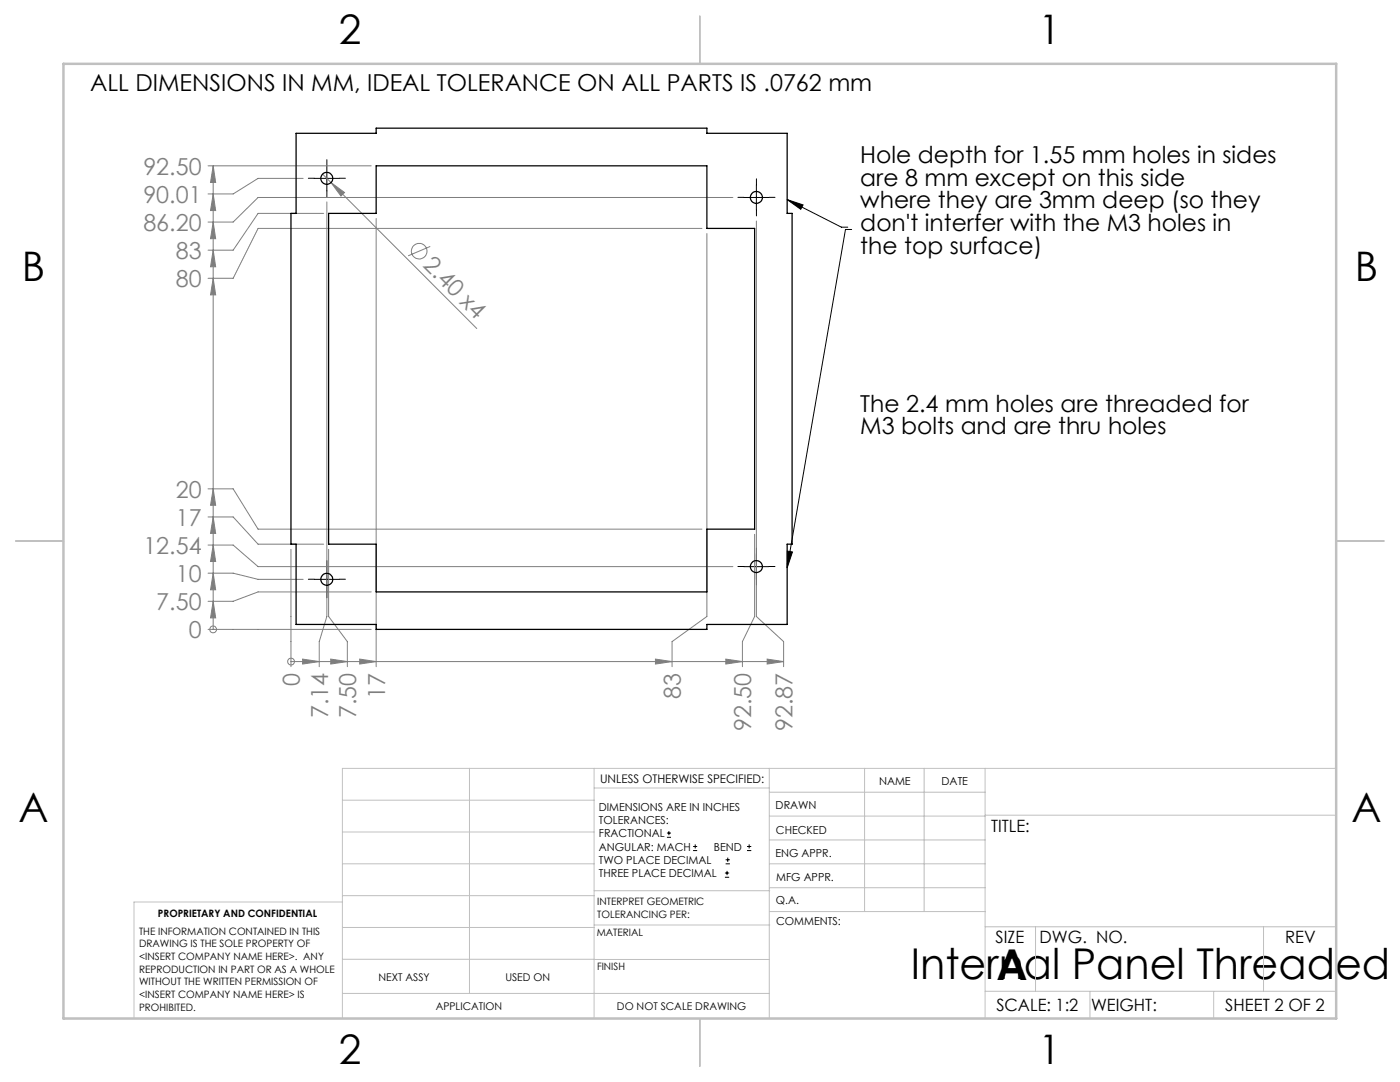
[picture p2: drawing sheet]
<svg xmlns="http://www.w3.org/2000/svg" width="279mm" height="216mm" viewBox="0 0 279 216" stroke-linecap="round" stroke-linejoin="round" font-family="sans-serif">
<g fill="none" stroke="#808080" stroke-width=".2">
<path d="M41.5 33.1h32.6M42.5 33.1v92.5M42.5 38.7l.5 3.3h-1zM42.5 33.1l.5 3.3h-1zM60.5 35.6h-9l-5 3.1h-5M64.4 34.7l1.7 1.7M66.1 36.4l2.7 2-.7 .7zM66.1 36.4l29 29.1M146.3 39.4h-94.8l-5 4.9h-5M42.5 55.5l.5 3.3h-1zM42.5 49.9l.5 3.3h-1zM42.5 44.3l.5 3.3h-1z"/>
<path d="M64.6 42.6h-13.1l-5 7.3h-5M65.2 40.3v82.7l-1.5 5v5M75.1 43.6v89.4M85.9 49.2l-4.4 1.8M140.1 45.6h-88.6l-5 9.9h-5M141.1 46.6v76.4l-7 5v5M151 44.1v78.9l5.4 5v5M41.5 97.5h5l5 8.1h88.6M42.5 97.5l.5 3.3h-1zM41.5 114.4h5l5 1.2h9M41.5 103.2h5l5 5.4h13.1M41.5 108.8h5l5 4.3h94.8"/>
<path d="M42.5 114.4l.5 3.3h-1zM42.5 120l.5 3.3h-1zM42.5 103.2l.5 3.2h-1zM42.5 108.8l.5 3.2h-1zM58.1 109.6v23.4M65.6 109.6v13.4l3.7 5v5M74.1 118.1h-22.6l-5 1.9h-5M150.6 106.6v16.4l-2.4 5v5M41.5 125.6h32.6M42.5 125.6h.1M58.1 132h.1M58.1 132h98.3"/>
<path d="M60.4 131.5l3.3 .5-3.3 .5zM66 131.5l3.3 .5-3.3 .5zM71.8 131.5l3.3 .5-3.3 .5zM130.8 131.5l3.3 .5-3.3 .5zM144.9 131.5l3.3 .5-3.3 .5zM153.1 131.5l3.3 .5-3.3 .5z"/>
<circle cx="83.7" cy="50.1" r="1.57"/>
<circle cx="42.5" cy="125.6" r=".69"/>
<circle cx="58.1" cy="132" r=".69"/>
</g>
<g fill="none" stroke="#000" stroke-width=".2">
<path d="M62.7 35.6h5M65.2 33.1v5M148.4 39.4h5.1M151 36.9v5M157.1 39.8l3.2 1.1-.5 .9zM157.1 39.8l10.8 5.5h1.3M170 45.8h-1.3l-11.6 67.5M62.7 115.6h5M65.2 113.1v5M148.4 113.1h5.1M151 110.6v5M157.1 110l1.1 .1-1.1 3.2z"/>
<path d="M133.1 167.1h.8M133.1 166.2h.8M133.5 165.8v.9M138.3 169.7h.8M138.3 168.9h.8M138.7 168.5v.8M144.7 175h.8M144.7 174.2h.8M144.8 172.4h.9M144.8 171.6h.9M145.1 173.8v.8M145.2 171.1v.9"/>
<path d="M149.1 169.7h.8M149.1 168.9h.8M149.5 168.5v.8"/>
</g>
<g fill="none" stroke="#000" stroke-width=".2" stroke-dasharray="15.2 1.3 1.3 1.3">
<path d="M62.7 35.6h-1.2M65.2 33.1v-1.2M65.2 38.1v1.2M67.7 35.6h1.2M148.5 39.4h-1.2M151 36.9v-1.2M153.5 39.4h1.2M151 41.9v1.2M62.7 115.6h-1.2M65.2 113.1v-1.2M65.2 118.1v1.2M67.7 115.6h1.2"/>
<path d="M148.5 113h-1.2M151 110.5v-1.2M151 115.5v1.2M153.5 113h1.2"/>
</g>
<g fill="none" stroke="#c0c0c0" stroke-width=".2">
<path d="M68.3 159.7h50.3M93.7 153.3v44.9M118.6 153.3v49.9M118.6 157.2h34.9M153.5 153.3v49.9M153.5 158.1h43.1M172.5 153.3v28.6M184.4 153.3v28.6M196.6 153.3v49.9M266.7 153.3h-198.4v49.9M68.3 178.7h50.3M68.3 172.4h50.3"/>
<path d="M68.3 166h50.3M68.3 180h-41.6v23.2M118.6 177.7h35M153.5 167.6h43.1M153.5 162.8h43.1M153.5 172.4h43.1M153.5 177.1h43.1M196.6 162.7h70.1M68.3 198.2h85.2M68.3 191.4l85.2 .1M68.3 185.1h50.3M118.6 184.6h35"/>
<path d="M153.6 181.9h43M196.6 197.8h70.1M196.6 184.9h70.1M206.7 184.9v12.9M217.5 197.8v5.4M242.2 197.8v5.4M252.2 184.9v12.9"/>
</g>
<path d="M139.7 3.2v9.5M3.1 107.9h9.6M266.7 107.9h9.5M139.7 203.2v9.6" fill="none" stroke="#c0c0c0" stroke-width=".25"/>
<path d="M12.7 12.7h254v190.5h-254z" fill="none" stroke="#c0c0c0" stroke-width=".5"/>
<path d="M157.1 39.8l3.2 1.1-.5 .9zM157.1 110l1.1 .1-1.1 3.2z" fill="#000"/>
<g fill="#808080">
<path d="M66.1 36.4l2.7 2-.7 .7z"/>
<path d="M42.5 114.4l.5 3.3h-1zM42.5 120l.5 3.3h-1zM42.5 103.2l.5 3.2h-1zM42.5 97.5l.5 3.3h-1zM42.5 55.5l.5 3.3h-1zM42.5 49.9l.5 3.3h-1zM42.5 38.7l.5 3.3h-1zM42.5 44.3l.5 3.3h-1zM42.5 108.8l.5 3.2h-1zM42.5 33.1l.5 3.3h-1z"/>
<path d="M60.4 131.5l3.3 .5-3.3 .5zM66 131.5l3.3 .5-3.3 .5zM71.8 131.5l3.3 .5-3.3 .5zM130.8 131.5l3.3 .5-3.3 .5zM144.9 131.5l3.3 .5-3.3 .5zM153.1 131.5l3.3 .5-3.3 .5z"/>
</g>
<g fill="none" stroke="#000" stroke-width=".25">
<path d="M59.1 26.6h16v-1h66v1h16v16h1v66h-1v16h-16v1h-66v-1h-16v-16h-1v-66h1zM75.1 33.1h66v12.5h9.5v60h-9.5v12.5h-66v-9.5h-9.5v-66h9.5z"/>
<circle cx="65.2" cy="35.6" r="1.2"/>
<circle cx="151" cy="39.4" r="1.2"/>
<circle cx="65.2" cy="115.6" r="1.2"/>
<circle cx="151" cy="113.1" r="1.2"/>
</g>
<g font-size="8.5">
<text x="181.8" y="195.4">Internal Panel Threaded</text>
<text x="198.9" y="195.5">A</text>
</g>
<g font-size="8.1">
<text x="67.6" y="8.9">2</text>
<text x="207.3" y="8.9">1</text>
<text x="4.4" y="56.2">B</text>
<text x="270.4" y="56.2">B</text>
<text x="3.7" y="164.1">A</text>
<text x="269.7" y="164.1">A</text>
<text x="67.6" y="212.4">2</text>
<text x="207.3" y="212.4">1</text>
</g>
<g font-size="4.7">
<text x="18" y="18.2">ALL DIMENSIONS IN MM, IDEAL TOLERANCE ON ALL PARTS IS .0762 mm</text>
<text x="171.7" y="32.5">Hole depth for 1.55 mm holes in sides</text>
<text x="171.7" y="37">are 8 mm except on this side</text>
<text x="171.7" y="41.6">where they are 3mm deep (so they</text>
<text x="171.7" y="46.1">don't interfer with the M3 holes in</text>
<text x="171.7" y="50.6">the top surface)</text>
<text x="171.7" y="82.1">The 2.4 mm holes are threaded for</text>
<text x="171.7" y="86.6">M3 bolts and are thru holes</text>
</g>
<g font-size="4.7" fill="#808080">
<text x="28.6" y="34.8">92.50</text>
<text x="28.6" y="40.4">90.01</text>
<text x="28.6" y="46.1">86.20</text>
<text x="35.1" y="51.7">83</text>
<text x="84.3" y="53.1" transform="rotate(45 84.3 53.1)">2.40 x4</text>
<text x="35.1" y="57.3">80</text>
<text x="35.1" y="99.3">20</text>
<text x="35.1" y="104.9">17</text>
<text x="28.6" y="110.5">12.54</text>
<text x="35.1" y="116.1">10</text>
<text x="31.2" y="121.7">7.50</text>
<text x="37.7" y="127.3">0</text>
<text x="59.9" y="136.9" transform="rotate(-90 59.9 136.9)">0</text>
<text x="65.5" y="143.3" transform="rotate(-90 65.5 143.3)">7.14</text>
<text x="71.1" y="143.3" transform="rotate(-90 71.1 143.3)">7.50</text>
<text x="76.9" y="139.5" transform="rotate(-90 76.9 139.5)">17</text>
<text x="135.9" y="139.5" transform="rotate(-90 135.9 139.5)">83</text>
<text x="149.9" y="145.9" transform="rotate(-90 149.9 145.9)">92.50</text>
<text x="158.2" y="145.9" transform="rotate(-90 158.2 145.9)">92.87</text>
</g>
<g font-size="3.4">
<text x="197.8" y="166">TITLE:</text>
<text x="198.7" y="188.1">SIZE</text>
<text x="207.5" y="188.1">DWG. NO.</text>
<text x="256.5" y="188.2">REV</text>
<text x="198.8" y="201.7">SCALE: 1:2</text>
<text x="217.7" y="201.8">WEIGHT:</text>
<text x="244.5" y="201.7">SHEET 2 OF 2</text>
</g>
<text font-size="2.4" x="119.8" y="156.2">UNLESS OTHERWISE SPECIFIED:</text>
<g font-size="2.2">
<text x="119.5" y="161.8">DIMENSIONS ARE IN INCHES</text>
<text x="154.8" y="161.4">DRAWN</text>
<text x="175.4" y="156.6">NAME</text>
<text x="187.9" y="156.7">DATE</text>
<text x="119.5" y="164.4">TOLERANCES:</text>
<text x="119.5" y="167.1">FRACTIONAL</text>
<text x="154.9" y="166.3">CHECKED</text>
<text x="119.5" y="169.7">ANGULAR: MACH</text>
<text x="119.5" y="172.4">TWO PLACE DECIMAL</text>
<text x="142.5" y="169.7">BEND</text>
<text x="154.8" y="171">ENG APPR.</text>
<text x="119.5" y="175">THREE PLACE DECIMAL</text>
<text x="154.9" y="175.7">MFG APPR.</text>
<text x="154.9" y="180.4">Q.A.</text>
<text x="154.9" y="184.6">COMMENTS:</text>
</g>
<g font-size="2.1">
<text x="75.5" y="195.7">NEXT ASSY</text>
<text x="100.9" y="195.7">USED ON</text>
<text x="86.9" y="201.5">APPLICATION</text>
<text x="123.1" y="201.6">DO NOT SCALE DRAWING</text>
</g>
<g font-size="2">
<text x="31.5" y="182.9">PROPRIETARY AND CONFIDENTIAL</text>
<text x="119.2" y="180.6">INTERPRET GEOMETRIC</text>
<text x="119.2" y="183.1">TOLERANCING PER:</text>
<text x="27.8" y="186.5">THE INFORMATION CONTAINED IN THIS</text>
<text x="27.8" y="189">DRAWING IS THE SOLE PROPERTY OF</text>
<text x="27.8" y="191.6">&lt;INSERT COMPANY NAME HERE&gt;. ANY</text>
<text x="119.1" y="186.7">MATERIAL</text>
<text x="27.8" y="194.1">REPRODUCTION IN PART OR AS A WHOLE</text>
<text x="27.8" y="196.6">WITHOUT THE WRITTEN PERMISSION OF</text>
<text x="119.1" y="193.5">FINISH</text>
<text x="27.8" y="199.1">&lt;INSERT COMPANY NAME HERE&gt; IS</text>
<text x="27.8" y="201.7">PROHIBITED.</text>
</g>
</svg>
